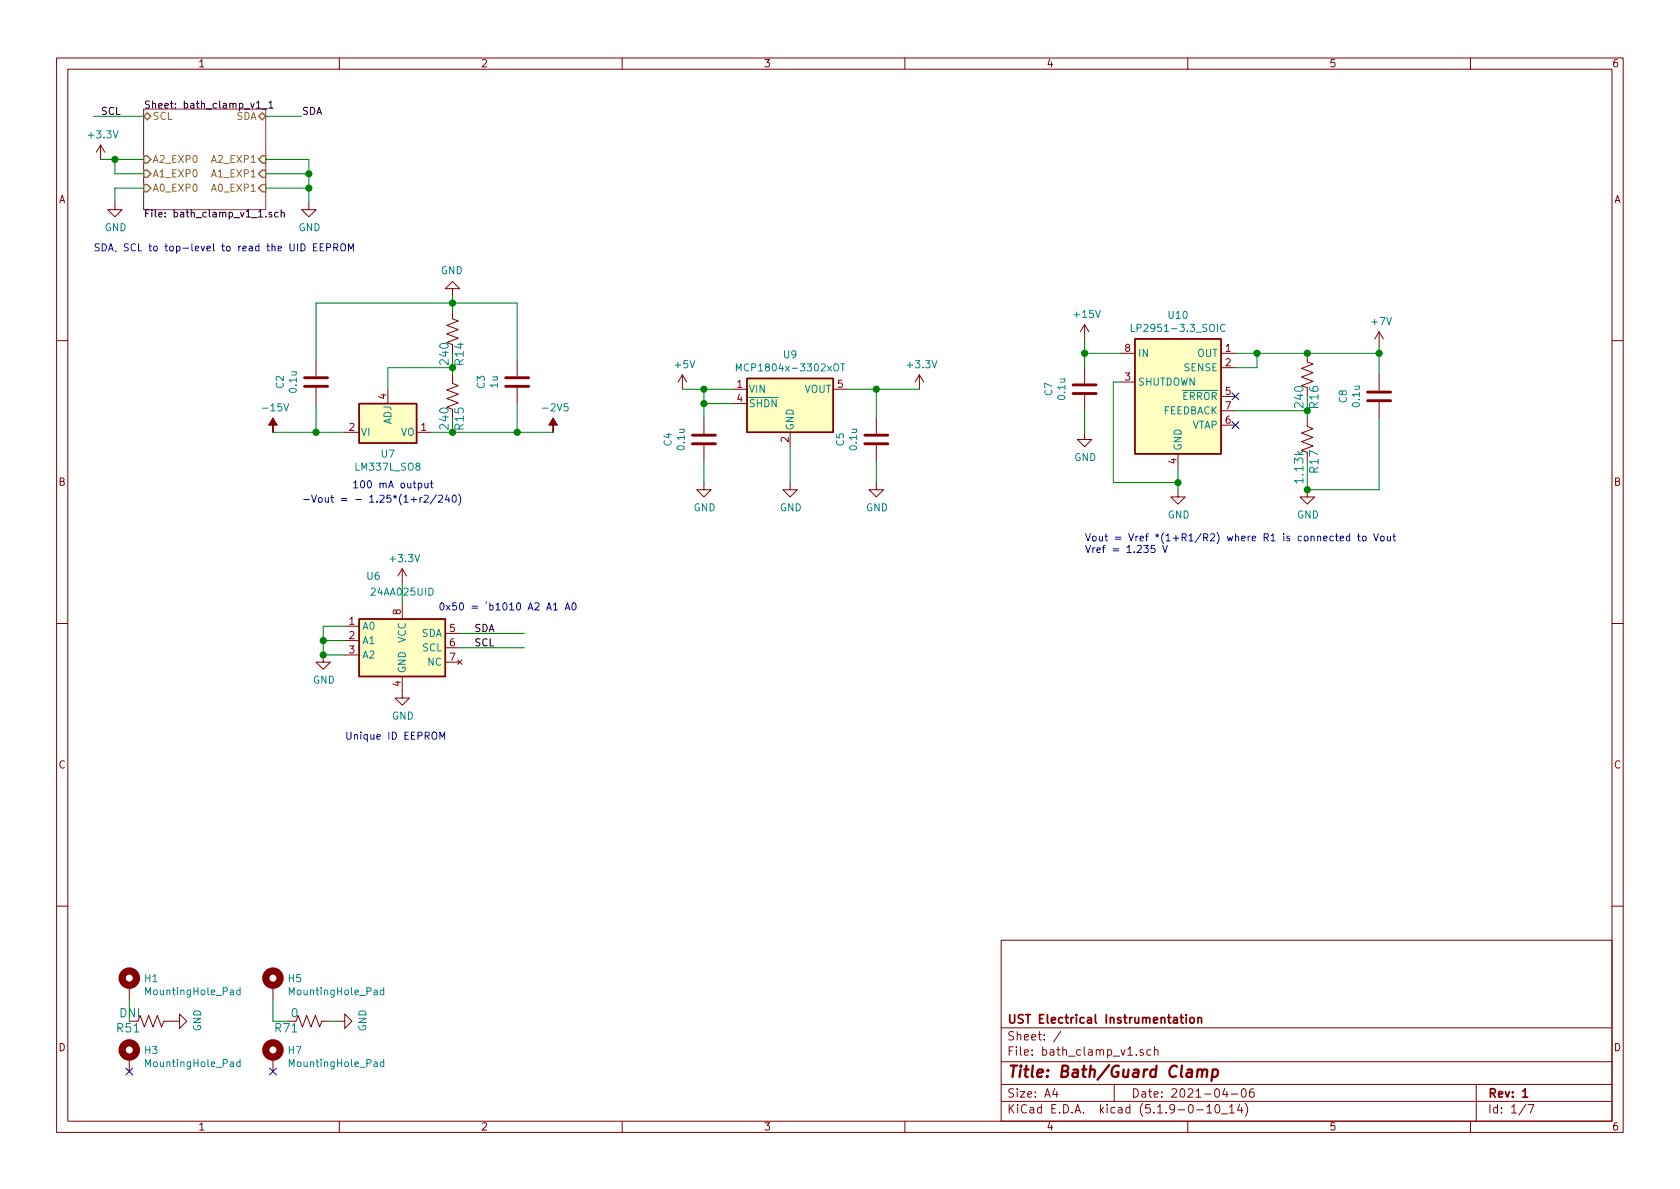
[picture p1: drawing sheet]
EESchema Schematic File Version 4
EELAYER 30 0
EELAYER END
$Descr A4 11693 8268
encoding utf-8
Sheet 1 7
Title "Bath/Guard Clamp"
Date "2021-04-06"
Rev "1"
Comp "UST Electrical Instrumentation"
Comment1 ""
Comment2 ""
Comment3 ""
Comment4 ""
$EndDescr
$Sheet
S 1000 750  850  700 
U 6032F251
F0 "bath_clamp_v1_1" 50
F1 "bath_clamp_v1_1.sch" 50
F2 "SCL" B L 1000 800 50 
F3 "SDA" B R 1850 800 50 
F4 "A0_EXP1" I R 1850 1300 50 
F5 "A1_EXP1" I R 1850 1200 50 
F6 "A2_EXP1" I R 1850 1100 50 
F7 "A0_EXP0" I L 1000 1300 50 
F8 "A1_EXP0" I L 1000 1200 50 
F9 "A2_EXP0" I L 1000 1100 50 
$EndSheet
$Comp
L Regulator_Linear:LM337L_SO8 U?
U 1 1
P 2700 3000
AR Path="/6032F251/608FDC40/608E15CA" Ref="U?"  Part="1" 
AR Path="/608E15CA" Ref="U7"  Part="1" 
F 0 "U7" H 2700 2851 50  0000 C CNN
F 1 "LM337L_SO8" H 2700 2760 50  0000 C CNN
F 2 "Package_SO:SOIC-8_3.9x4.9mm_P1.27mm" H 2700 2800 50  0001 C CIN
F 3 "http://www.ti.com/lit/ds/symlink/lm337l.pdf" H 2700 3000 50  0001 C CNN
F 4 "LM337LM/NOPB" H 2700 2951 50  0001 C CNN "Manf#"
	1    2700 3000
	1    0    0    -1  
$EndComp
$Comp
L power:-15V #PWR02
U 1 1
P 1900 3000
F 0 "#PWR02" H 1900 3100 50  0001 C CNN
F 1 "-15V" H 1915 3173 50  0000 C CNN
F 2 "" H 1900 3000 50  0001 C CNN
F 3 "" H 1900 3000 50  0001 C CNN
	1    1900 3000
	1    0    0    -1  
$EndComp
$Comp
L Regulator_Linear:MCP1804x-3302xOT U9
U 1 1
P 5500 2800
F 0 "U9" H 5500 3142 50  0000 C CNN
F 1 "MCP1804x-3302xOT" H 5500 3051 50  0000 C CNN
F 2 "Package_TO_SOT_SMD:SOT-23-5" H 5500 3100 50  0001 C CNN
F 3 "http://ww1.microchip.com/downloads/en/DeviceDoc/20002200D.pdf" H 5500 2800 50  0001 C CNN
F 4 "MCP1804T-3302I/OT" H 5500 3242 50  0001 C CNN "Manf#"
	1    5500 2800
	1    0    0    -1  
$EndComp
$Comp
L Device:R_US R?
U 1 1
P 3150 2750
AR Path="/6032F251/60DE56C9" Ref="R?"  Part="1" 
AR Path="/60DE56C9" Ref="R15"  Part="1" 
F 0 "R15" V 3097 2818 59  0000 L CNN
F 1 "240" V 3202 2818 59  0000 L CNN
F 2 "Resistor_SMD:R_0603_1608Metric" H 3150 2750 50  0001 C CNN
F 3 "" H 3150 2750 50  0001 C CNN
F 4 "RC0603FR-07240RL" H 3097 2918 50  0001 C CNN "Manf#"
F 5 "1%" H 3150 2750 50  0001 C CNN "Tolerance"
	1    3150 2750
	-1   0    0    1   
$EndComp
$Comp
L Device:R_US R?
U 1 1
P 3150 2300
AR Path="/6032F251/60DE5796" Ref="R?"  Part="1" 
AR Path="/60DE5796" Ref="R14"  Part="1" 
F 0 "R14" V 3097 2368 59  0000 L CNN
F 1 "240" V 3202 2368 59  0000 L CNN
F 2 "Resistor_SMD:R_0603_1608Metric" H 3150 2300 50  0001 C CNN
F 3 "" H 3150 2300 50  0001 C CNN
F 4 "RC0603FR-07240RL" H 3097 2468 50  0001 C CNN "Manf#"
F 5 "1%" H 3150 2300 50  0001 C CNN "Tolerance"
	1    3150 2300
	-1   0    0    1   
$EndComp
$Comp
L power:GND #PWR05
U 1 1
P 3150 2050
F 0 "#PWR05" H 3150 1800 50  0001 C CNN
F 1 "GND" H 3155 1877 50  0000 C CNN
F 2 "" H 3150 2050 50  0001 C CNN
F 3 "" H 3150 2050 50  0001 C CNN
	1    3150 2050
	-1   0    0    1   
$EndComp
$Comp
L Device:C C?
U 1 1
P 2200 2650
AR Path="/6032F251/60E063B2" Ref="C?"  Part="1" 
AR Path="/60E063B2" Ref="C2"  Part="1" 
F 0 "C2" V 1948 2650 50  0000 C CNN
F 1 "0.1u" V 2039 2650 50  0000 C CNN
F 2 "Capacitor_SMD:C_0603_1608Metric" H 2238 2500 50  0001 C CNN
F 3 "~" H 2200 2650 50  0001 C CNN
F 4 "CC0603MRX7R8BB104" H 1948 2750 50  0001 C CNN "Manf#"
F 5 "20%" H 1948 2750 50  0001 C CNN "Tolerance"
F 6 "25V" H 1948 2750 50  0001 C CNN "voltage"
	1    2200 2650
	1    0    0    -1  
$EndComp
$Comp
L power:-2V5 #PWR06
U 1 1
P 3850 3000
F 0 "#PWR06" H 3850 3100 50  0001 C CNN
F 1 "-2V5" H 3865 3173 50  0000 C CNN
F 2 "" H 3850 3000 50  0001 C CNN
F 3 "" H 3850 3000 50  0001 C CNN
	1    3850 3000
	1    0    0    -1  
$EndComp
$Comp
L Device:C C?
U 1 1
P 3600 2650
AR Path="/6032F251/60E07182" Ref="C?"  Part="1" 
AR Path="/60E07182" Ref="C3"  Part="1" 
F 0 "C3" V 3348 2650 50  0000 C CNN
F 1 "1u" V 3439 2650 50  0000 C CNN
F 2 "Capacitor_SMD:C_0603_1608Metric" H 3638 2500 50  0001 C CNN
F 3 "~" H 3600 2650 50  0001 C CNN
F 4 "CC0603MRX5R8BB105" H 3348 2750 50  0001 C CNN "Manf#"
F 5 "20%" H 3348 2750 50  0001 C CNN "Tolerance"
F 6 "25V" H 3348 2750 50  0001 C CNN "voltage"
	1    3600 2650
	1    0    0    -1  
$EndComp
$Comp
L power:GND #PWR09
U 1 1
P 5500 3350
F 0 "#PWR09" H 5500 3100 50  0001 C CNN
F 1 "GND" H 5505 3177 50  0000 C CNN
F 2 "" H 5500 3350 50  0001 C CNN
F 3 "" H 5500 3350 50  0001 C CNN
	1    5500 3350
	1    0    0    -1  
$EndComp
$Comp
L power:+5V #PWR07
U 1 1
P 4750 2700
F 0 "#PWR07" H 4750 2550 50  0001 C CNN
F 1 "+5V" H 4765 2873 50  0000 C CNN
F 2 "" H 4750 2700 50  0001 C CNN
F 3 "" H 4750 2700 50  0001 C CNN
	1    4750 2700
	1    0    0    -1  
$EndComp
$Comp
L power:+3.3V #PWR011
U 1 1
P 6400 2700
F 0 "#PWR011" H 6400 2550 50  0001 C CNN
F 1 "+3.3V" H 6415 2873 50  0000 C CNN
F 2 "" H 6400 2700 50  0001 C CNN
F 3 "" H 6400 2700 50  0001 C CNN
	1    6400 2700
	1    0    0    -1  
$EndComp
$Comp
L Device:C C?
U 1 1
P 4900 3050
AR Path="/6032F251/60E0AD8E" Ref="C?"  Part="1" 
AR Path="/60E0AD8E" Ref="C4"  Part="1" 
F 0 "C4" V 4648 3050 50  0000 C CNN
F 1 "0.1u" V 4739 3050 50  0000 C CNN
F 2 "Capacitor_SMD:C_0603_1608Metric" H 4938 2900 50  0001 C CNN
F 3 "~" H 4900 3050 50  0001 C CNN
F 4 "CC0603MRX7R8BB104" H 4648 3150 50  0001 C CNN "Manf#"
F 5 "20%" H 4648 3150 50  0001 C CNN "Tolerance"
F 6 "25V" H 4648 3150 50  0001 C CNN "voltage"
	1    4900 3050
	1    0    0    -1  
$EndComp
$Comp
L power:GND #PWR08
U 1 1
P 4900 3350
F 0 "#PWR08" H 4900 3100 50  0001 C CNN
F 1 "GND" H 4905 3177 50  0000 C CNN
F 2 "" H 4900 3350 50  0001 C CNN
F 3 "" H 4900 3350 50  0001 C CNN
	1    4900 3350
	1    0    0    -1  
$EndComp
$Comp
L Device:C C?
U 1 1
P 6100 3050
AR Path="/6032F251/60E0BAE3" Ref="C?"  Part="1" 
AR Path="/60E0BAE3" Ref="C5"  Part="1" 
F 0 "C5" V 5848 3050 50  0000 C CNN
F 1 "0.1u" V 5939 3050 50  0000 C CNN
F 2 "Capacitor_SMD:C_0603_1608Metric" H 6138 2900 50  0001 C CNN
F 3 "~" H 6100 3050 50  0001 C CNN
F 4 "CC0603MRX7R8BB104" H 5848 3150 50  0001 C CNN "Manf#"
F 5 "20%" H 5848 3150 50  0001 C CNN "Tolerance"
F 6 "25V" H 5848 3150 50  0001 C CNN "voltage"
	1    6100 3050
	1    0    0    -1  
$EndComp
$Comp
L power:GND #PWR010
U 1 1
P 6100 3350
F 0 "#PWR010" H 6100 3100 50  0001 C CNN
F 1 "GND" H 6105 3177 50  0000 C CNN
F 2 "" H 6100 3350 50  0001 C CNN
F 3 "" H 6100 3350 50  0001 C CNN
	1    6100 3350
	1    0    0    -1  
$EndComp
$Comp
L Regulator_Linear:LP2951-3.3_SOIC U10
U 1 1
P 8200 2750
F 0 "U10" H 8200 3317 50  0000 C CNN
F 1 "LP2951-3.3_SOIC" H 8200 3226 50  0000 C CNN
F 2 "Package_SO:SOIC-8_3.9x4.9mm_P1.27mm" H 8200 2100 50  0001 C CNN
F 3 "http://www.ti.com/lit/ds/symlink/lp2951-n.pdf" H 8200 2750 50  0001 C CNN
F 4 "LP2951CDR2G" H 8200 3417 50  0001 C CNN "Manf#"
	1    8200 2750
	1    0    0    -1  
$EndComp
$Comp
L Device:R_US R?
U 1 1
P 9100 2600
AR Path="/6032F251/60E4E550" Ref="R?"  Part="1" 
AR Path="/60E4E550" Ref="R16"  Part="1" 
F 0 "R16" V 9047 2668 59  0000 L CNN
F 1 "240" V 9152 2668 59  0000 L CNN
F 2 "Resistor_SMD:R_0603_1608Metric" H 9100 2600 50  0001 C CNN
F 3 "" H 9100 2600 50  0001 C CNN
F 4 "RC0603FR-07240RL" H 9047 2768 50  0001 C CNN "Manf#"
F 5 "1%" H 9100 2600 50  0001 C CNN "Tolerance"
	1    9100 2600
	-1   0    0    1   
$EndComp
$Comp
L Device:R_US R?
U 1 1
P 9100 3050
AR Path="/6032F251/60E4F39D" Ref="R?"  Part="1" 
AR Path="/60E4F39D" Ref="R17"  Part="1" 
F 0 "R17" V 9047 3118 59  0000 L CNN
F 1 "1.13k" V 9152 3118 59  0000 L CNN
F 2 "Resistor_SMD:R_0603_1608Metric" H 9100 3050 50  0001 C CNN
F 3 "" H 9100 3050 50  0001 C CNN
F 4 "RC0603FR-071K13L" H 9047 3218 50  0001 C CNN "Manf#"
F 5 "1%" H 9100 3050 50  0001 C CNN "Tolerance"
	1    9100 3050
	-1   0    0    1   
$EndComp
$Comp
L power:GND #PWR014
U 1 1
P 8200 3400
F 0 "#PWR014" H 8200 3150 50  0001 C CNN
F 1 "GND" H 8205 3227 50  0000 C CNN
F 2 "" H 8200 3400 50  0001 C CNN
F 3 "" H 8200 3400 50  0001 C CNN
	1    8200 3400
	1    0    0    -1  
$EndComp
$Comp
L power:GND #PWR015
U 1 1
P 9100 3400
F 0 "#PWR015" H 9100 3150 50  0001 C CNN
F 1 "GND" H 9105 3227 50  0000 C CNN
F 2 "" H 9100 3400 50  0001 C CNN
F 3 "" H 9100 3400 50  0001 C CNN
	1    9100 3400
	1    0    0    -1  
$EndComp
$Comp
L covg-kicad:+7V #PWR016
U 1 1
P 9600 2400
F 0 "#PWR016" H 9600 2250 50  0001 C CNN
F 1 "+7V" H 9615 2573 50  0000 C CNN
F 2 "" H 9600 2400 50  0001 C CNN
F 3 "" H 9600 2400 50  0001 C CNN
	1    9600 2400
	1    0    0    -1  
$EndComp
$Comp
L power:+15V #PWR012
U 1 1
P 7550 2350
F 0 "#PWR012" H 7550 2200 50  0001 C CNN
F 1 "+15V" H 7565 2523 50  0000 C CNN
F 2 "" H 7550 2350 50  0001 C CNN
F 3 "" H 7550 2350 50  0001 C CNN
	1    7550 2350
	1    0    0    -1  
$EndComp
$Comp
L Device:C C?
U 1 1
P 7550 2700
AR Path="/6032F251/60E560FF" Ref="C?"  Part="1" 
AR Path="/60E560FF" Ref="C7"  Part="1" 
F 0 "C7" V 7298 2700 50  0000 C CNN
F 1 "0.1u" V 7389 2700 50  0000 C CNN
F 2 "Capacitor_SMD:C_0603_1608Metric" H 7588 2550 50  0001 C CNN
F 3 "~" H 7550 2700 50  0001 C CNN
F 4 "CC0603MRX7R8BB104" H 7298 2800 50  0001 C CNN "Manf#"
F 5 "20%" H 7298 2800 50  0001 C CNN "Tolerance"
F 6 "25V" H 7298 2800 50  0001 C CNN "voltage"
	1    7550 2700
	1    0    0    -1  
$EndComp
$Comp
L power:GND #PWR013
U 1 1
P 7550 3000
F 0 "#PWR013" H 7550 2750 50  0001 C CNN
F 1 "GND" H 7555 2827 50  0000 C CNN
F 2 "" H 7550 3000 50  0001 C CNN
F 3 "" H 7550 3000 50  0001 C CNN
	1    7550 3000
	1    0    0    -1  
$EndComp
$Comp
L Device:C C?
U 1 1
P 9600 2750
AR Path="/6032F251/60E57AA7" Ref="C?"  Part="1" 
AR Path="/60E57AA7" Ref="C8"  Part="1" 
F 0 "C8" V 9348 2750 50  0000 C CNN
F 1 "0.1u" V 9439 2750 50  0000 C CNN
F 2 "Capacitor_SMD:C_0603_1608Metric" H 9638 2600 50  0001 C CNN
F 3 "~" H 9600 2750 50  0001 C CNN
F 4 "CC0603MRX7R8BB104" H 9348 2850 50  0001 C CNN "Manf#"
F 5 "20%" H 9348 2850 50  0001 C CNN "Tolerance"
F 6 "25V" H 9348 2850 50  0001 C CNN "voltage"
	1    9600 2750
	1    0    0    -1  
$EndComp
$Comp
L Mechanical:MountingHole_Pad H?
U 1 1
P 900 6850
AR Path="/6032F251/60EC1EFA" Ref="H?"  Part="1" 
AR Path="/60EC1EFA" Ref="H1"  Part="1" 
F 0 "H1" H 1000 6899 50  0000 L CNN
F 1 "MountingHole_Pad" H 1000 6808 50  0000 L CNN
F 2 "MountingHole:MountingHole_3.2mm_M3_DIN965_Pad" H 900 6850 50  0001 C CNN
F 3 "~" H 900 6850 50  0001 C CNN
	1    900  6850
	1    0    0    -1  
$EndComp
$Comp
L Mechanical:MountingHole_Pad H?
U 1 1
P 900 7350
AR Path="/6032F251/60EC1F00" Ref="H?"  Part="1" 
AR Path="/60EC1F00" Ref="H3"  Part="1" 
F 0 "H3" H 1000 7399 50  0000 L CNN
F 1 "MountingHole_Pad" H 1000 7308 50  0000 L CNN
F 2 "MountingHole:MountingHole_3.2mm_M3_DIN965_Pad" H 900 7350 50  0001 C CNN
F 3 "~" H 900 7350 50  0001 C CNN
	1    900  7350
	1    0    0    -1  
$EndComp
$Comp
L Mechanical:MountingHole_Pad H?
U 1 1
P 1900 7350
AR Path="/6032F251/60EC1F06" Ref="H?"  Part="1" 
AR Path="/60EC1F06" Ref="H7"  Part="1" 
F 0 "H7" H 2000 7399 50  0000 L CNN
F 1 "MountingHole_Pad" H 2000 7308 50  0000 L CNN
F 2 "MountingHole:MountingHole_3.2mm_M3_DIN965_Pad" H 1900 7350 50  0001 C CNN
F 3 "~" H 1900 7350 50  0001 C CNN
	1    1900 7350
	1    0    0    -1  
$EndComp
$Comp
L Mechanical:MountingHole_Pad H?
U 1 1
P 1900 6850
AR Path="/6032F251/60EC1F0C" Ref="H?"  Part="1" 
AR Path="/60EC1F0C" Ref="H5"  Part="1" 
F 0 "H5" H 2000 6899 50  0000 L CNN
F 1 "MountingHole_Pad" H 2000 6808 50  0000 L CNN
F 2 "MountingHole:MountingHole_3.2mm_M3_DIN965_Pad" H 1900 6850 50  0001 C CNN
F 3 "~" H 1900 6850 50  0001 C CNN
	1    1900 6850
	1    0    0    -1  
$EndComp
$Comp
L power:+3.3V #PWR03
U 1 1
P 2800 4050
F 0 "#PWR03" H 2800 3900 50  0001 C CNN
F 1 "+3.3V" H 2815 4223 50  0000 C CNN
F 2 "" H 2800 4050 50  0001 C CNN
F 3 "" H 2800 4050 50  0001 C CNN
	1    2800 4050
	1    0    0    -1  
$EndComp
$Comp
L power:GND #PWR04
U 1 1
P 2800 4800
F 0 "#PWR04" H 2800 4550 50  0001 C CNN
F 1 "GND" H 2805 4627 50  0000 C CNN
F 2 "" H 2800 4800 50  0001 C CNN
F 3 "" H 2800 4800 50  0001 C CNN
	1    2800 4800
	1    0    0    -1  
$EndComp
$Comp
L power:GND #PWR01
U 1 1
P 2250 4550
F 0 "#PWR01" H 2250 4300 50  0001 C CNN
F 1 "GND" H 2255 4377 50  0000 C CNN
F 2 "" H 2250 4550 50  0001 C CNN
F 3 "" H 2250 4550 50  0001 C CNN
	1    2250 4550
	1    0    0    -1  
$EndComp
Text Notes 2450 3400 0    50   ~ 0
100 mA output
Text Notes 2100 3500 0    50   ~ 0
-Vout = - 1.25*(1+r2/240)
Text Notes 7550 3850 0    50   ~ 0
Vout = Vref *(1+R1/R2)  where R1 is connected to Vout\nVref = 1.235 V
Text Label 700  800  0    50   ~ 0
SCL
Text Label 2100 800  0    50   ~ 0
SDA
Text Notes 650  1750 0    50   ~ 0
SDA, SCL to top-level to read the UID EEPROM
Text Label 3300 4500 0    50   ~ 0
SCL
Wire Wire Line
	3000 3000 3150 3000
Wire Wire Line
	2400 3000 2200 3000
Wire Wire Line
	2700 2700 2700 2550
Wire Wire Line
	2700 2550 3150 2550
Wire Wire Line
	3150 2550 3150 2450
Wire Wire Line
	3150 2550 3150 2600
Wire Wire Line
	3150 2900 3150 3000
Wire Wire Line
	2200 3000 2200 2800
Wire Wire Line
	2200 3000 1900 3000
Wire Wire Line
	2200 2500 2200 2100
Wire Wire Line
	2200 2100 3150 2100
Wire Wire Line
	3150 2050 3150 2100
Wire Wire Line
	3150 2100 3150 2150
Wire Wire Line
	3600 2100 3150 2100
Wire Wire Line
	3600 2100 3600 2500
Wire Wire Line
	3600 2800 3600 3000
Wire Wire Line
	3150 3000 3600 3000
Wire Wire Line
	3600 3000 3850 3000
Wire Wire Line
	5900 2700 6100 2700
Wire Wire Line
	5500 3350 5500 3100
Wire Wire Line
	5100 2700 4900 2700
Wire Wire Line
	5100 2800 4900 2800
Wire Wire Line
	4900 2800 4900 2700
Wire Wire Line
	4900 2700 4750 2700
Wire Wire Line
	6100 3350 6100 3200
Wire Wire Line
	6100 2900 6100 2700
Wire Wire Line
	6100 2700 6400 2700
Wire Wire Line
	4900 2900 4900 2800
Wire Wire Line
	4900 3200 4900 3350
Wire Wire Line
	8600 2450 8750 2450
Wire Wire Line
	9100 2450 9600 2450
Wire Wire Line
	9600 2450 9600 2400
Wire Wire Line
	9100 2750 9100 2850
Wire Wire Line
	9100 3400 9100 3200
Wire Wire Line
	8600 2850 9100 2850
Wire Wire Line
	9100 2850 9100 2900
Wire Wire Line
	8200 3400 8200 3350
Wire Wire Line
	8200 3350 7750 3350
Wire Wire Line
	7750 3350 7750 2650
Wire Wire Line
	8200 3350 8200 3250
Wire Wire Line
	7750 2650 7800 2650
Wire Wire Line
	7800 2450 7550 2450
Wire Wire Line
	7550 2450 7550 2350
Wire Wire Line
	7550 3000 7550 2850
Wire Wire Line
	7550 2550 7550 2450
Wire Wire Line
	9600 2600 9600 2450
Wire Wire Line
	9600 2900 9600 3400
Wire Wire Line
	9600 3400 9100 3400
Wire Wire Line
	8600 2550 8750 2550
Wire Wire Line
	8750 2550 8750 2450
Wire Wire Line
	8750 2450 9100 2450
Wire Wire Line
	3200 4500 3650 4500
Wire Wire Line
	1000 800  650  800 
Wire Wire Line
	2400 4350 2250 4350
Wire Wire Line
	2250 4350 2250 4450
Wire Wire Line
	2250 4550 2400 4550
Wire Wire Line
	2400 4450 2250 4450
Wire Wire Line
	2250 4450 2250 4550
Connection ~ 3150 2550
Connection ~ 3150 3000
Connection ~ 2200 3000
Connection ~ 3150 2100
Connection ~ 3600 3000
Connection ~ 4900 2700
Connection ~ 6100 2700
Connection ~ 4900 2800
Connection ~ 9100 2450
Connection ~ 9100 2850
Connection ~ 8200 3350
Connection ~ 7550 2450
Connection ~ 9600 2450
Connection ~ 9100 3400
Connection ~ 8750 2450
Connection ~ 2250 4450
Connection ~ 2250 4550
Wire Wire Line
	2800 4050 2800 4200
NoConn ~ 8600 2750
NoConn ~ 8600 2950
NoConn ~ 900  7450
NoConn ~ 1900 7450
Wire Wire Line
	3200 4400 3650 4400
Text Label 3300 4400 0    50   ~ 0
SDA
$Comp
L covg-kicad:24AA025UID U6
U 1 1
P 2800 4500
F 0 "U6" H 2600 5000 50  0000 C CNN
F 1 "24AA025UID" H 2800 4890 50  0000 C CNN
F 2 "Package_SO:SOIC-8_3.9x4.9mm_P1.27mm" H 2800 4500 50  0001 C CNN
F 3 "https://ww1.microchip.com/downloads/en/DeviceDoc/20005202A.pdf" H 2800 4500 50  0001 C CNN
F 4 "24AA025UIDT-I/SN" H 2800 4500 50  0001 C CNN "Manf#"
	1    2800 4500
	1    0    0    -1  
$EndComp
$Comp
L Device:R_US R?
U 1 1
P 1050 7100
AR Path="/6032F251/6277A90A" Ref="R?"  Part="1" 
AR Path="/6277A90A" Ref="R51"  Part="1" 
F 0 "R51" V 997 7168 59  0000 L CNN
F 1 "DNI" V 1102 7168 59  0000 L CNN
F 2 "Resistor_SMD:R_0603_1608Metric" H 1050 7100 50  0001 C CNN
F 3 "" H 1050 7100 50  0001 C CNN
F 4 "" H 997 7268 50  0001 C CNN "Manf#"
F 5 "1%" H 1050 7100 50  0001 C CNN "Tolerance"
	1    1050 7100
	0    -1   -1   0   
$EndComp
$Comp
L power:GND #PWR0136
U 1 1
P 1200 7100
F 0 "#PWR0136" H 1200 6850 50  0001 C CNN
F 1 "GND" H 1205 6927 50  0000 C CNN
F 2 "" H 1200 7100 50  0001 C CNN
F 3 "" H 1200 7100 50  0001 C CNN
	1    1200 7100
	0    -1   -1   0   
$EndComp
Wire Wire Line
	900  6950 900  7100
$Comp
L Device:R_US R?
U 1 1
P 2150 7100
AR Path="/6032F251/61765356" Ref="R?"  Part="1" 
AR Path="/61765356" Ref="R71"  Part="1" 
F 0 "R71" V 2097 7168 59  0000 L CNN
F 1 "0" V 2202 7168 59  0000 L CNN
F 2 "Resistor_SMD:R_0603_1608Metric" H 2150 7100 50  0001 C CNN
F 3 "" H 2150 7100 50  0001 C CNN
F 4 "RC0603FR-070RL" H 2097 7268 50  0001 C CNN "Manf#"
F 5 "1%" H 2150 7100 50  0001 C CNN "Tolerance"
	1    2150 7100
	0    -1   -1   0   
$EndComp
Wire Wire Line
	2000 7100 1900 7100
Wire Wire Line
	1900 7100 1900 6950
$Comp
L power:GND #PWR0107
U 1 1
P 2350 7100
F 0 "#PWR0107" H 2350 6850 50  0001 C CNN
F 1 "GND" H 2355 6927 50  0000 C CNN
F 2 "" H 2350 7100 50  0001 C CNN
F 3 "" H 2350 7100 50  0001 C CNN
	1    2350 7100
	0    -1   -1   0   
$EndComp
Wire Wire Line
	2350 7100 2300 7100
Wire Wire Line
	1850 800  2100 800 
Wire Wire Line
	1850 1100 2150 1100
Wire Wire Line
	1850 1200 2150 1200
Wire Wire Line
	1850 1300 2150 1300
Wire Wire Line
	2150 1100 2150 1200
Connection ~ 2150 1200
Wire Wire Line
	2150 1200 2150 1300
Connection ~ 2150 1300
$Comp
L power:GND #PWR0130
U 1 1
P 2150 1400
F 0 "#PWR0130" H 2150 1150 50  0001 C CNN
F 1 "GND" H 2155 1227 50  0000 C CNN
F 2 "" H 2150 1400 50  0001 C CNN
F 3 "" H 2150 1400 50  0001 C CNN
	1    2150 1400
	1    0    0    -1  
$EndComp
Wire Wire Line
	2150 1300 2150 1400
Wire Wire Line
	1000 1100 800  1100
Wire Wire Line
	800  1100 800  1200
Wire Wire Line
	800  1200 1000 1200
Wire Wire Line
	1000 1300 800  1300
Wire Wire Line
	800  1300 800  1400
$Comp
L power:GND #PWR0182
U 1 1
P 800 1400
F 0 "#PWR0182" H 800 1150 50  0001 C CNN
F 1 "GND" H 805 1227 50  0000 C CNN
F 2 "" H 800 1400 50  0001 C CNN
F 3 "" H 800 1400 50  0001 C CNN
	1    800  1400
	1    0    0    -1  
$EndComp
$Comp
L power:+3.3V #PWR0183
U 1 1
P 700 1100
F 0 "#PWR0183" H 700 950 50  0001 C CNN
F 1 "+3.3V" H 715 1273 50  0000 C CNN
F 2 "" H 700 1100 50  0001 C CNN
F 3 "" H 700 1100 50  0001 C CNN
	1    700  1100
	1    0    0    -1  
$EndComp
Wire Wire Line
	700  1100 800  1100
Connection ~ 800  1100
Text Notes 2400 5150 0    50   ~ 0
Unique ID EEPROM
Text Notes 3050 4250 0    50   ~ 0
0x50 = ‘b1010 A2 A1 A0
$EndSCHEMATC
